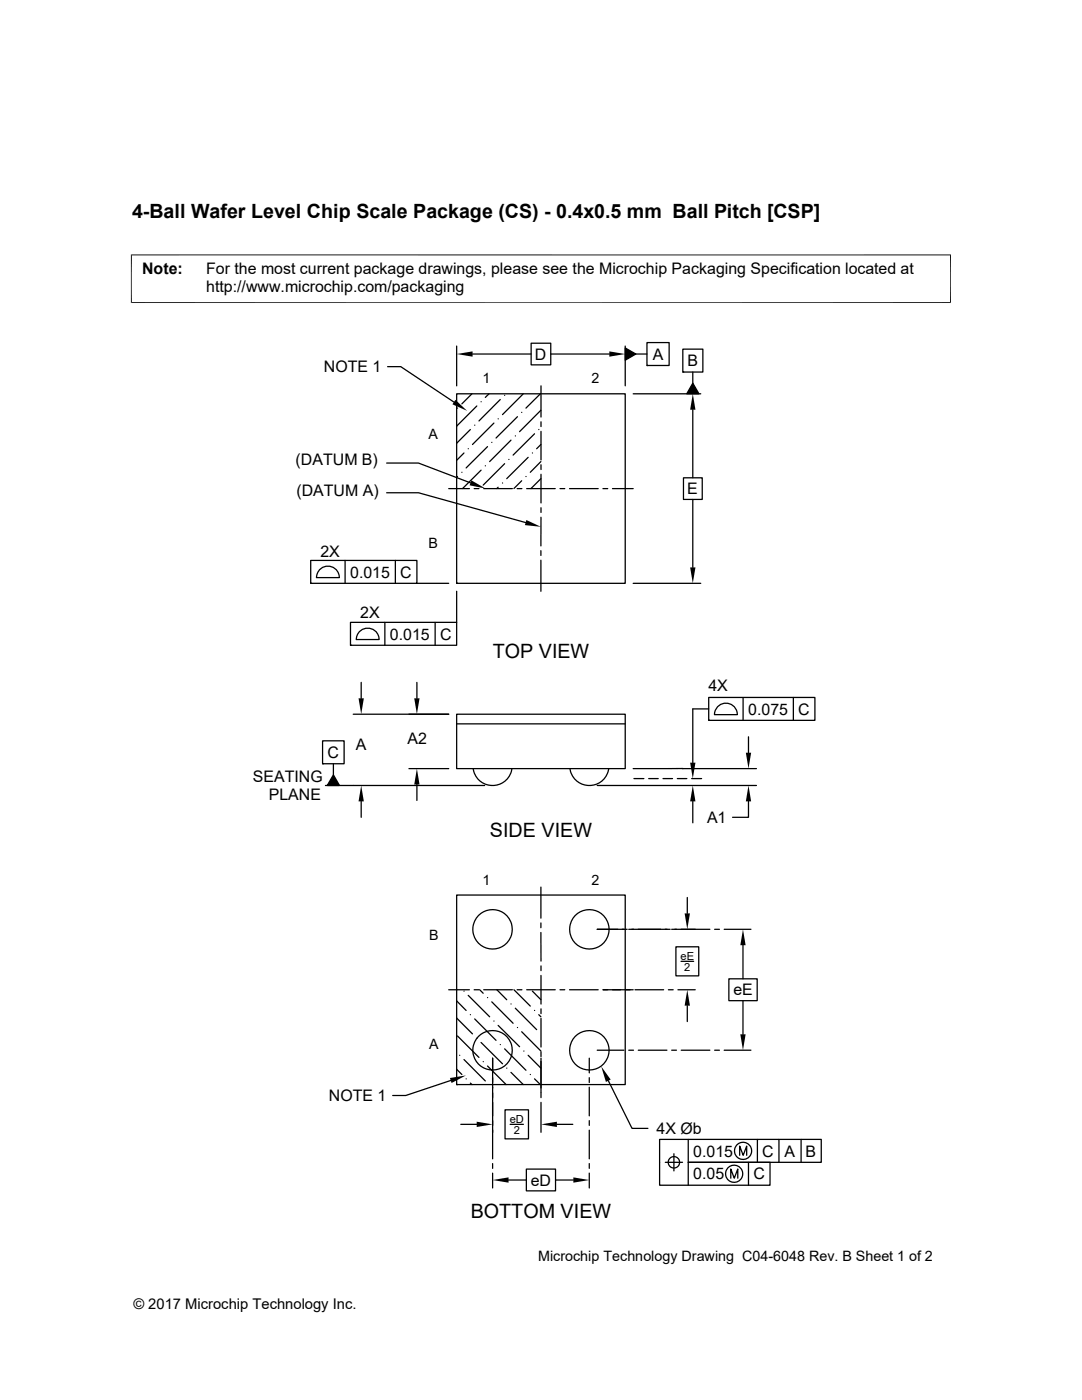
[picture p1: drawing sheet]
<svg xmlns="http://www.w3.org/2000/svg" width="216mm" height="279mm" viewBox="0 0 216 279" stroke-linecap="round" stroke-linejoin="round" font-family="sans-serif">
<g fill="none" stroke="#000" stroke-width=".25">
<path d="M77.3 73.2h2.7l10.6 7M91.1 78.6h33.7v37.8h-33.7zM91.1 69.1v7.9M94.2 78.6l-2 2M94.3 70.7h11.7M97.6 78.6l-.8 .7M99.8 79.7l-4.2 4.3M100.7 78.9h.1M104.4 78.6l-4.1 4.1M106 68.5h3.9v4.3h-3.9zM107.8 78.6l-2.9 2.8M107.9 77v6.2"/>
<path d="M109.9 70.7h11.7M124.8 69.1v7.9M124.8 69.4l2.1 1.3-2.1 1.2zM126.3 78.6h13.5M126.9 70.7h2.2M129.1 68.4h4.4v4.5h-4.4zM129.1 72.9h.1M136.2 69.7h4.1v4.6h-4.1zM136.2 74.3h.1M138.2 76.5l1.3 2.1h-2.5zM138.2 74.3v2.2M77.2 98.3h6.3l21.4 6"/>
<path d="M77.2 92.4h6.3l10.4 4M89.5 97.5h4.2M91.3 95.1l-.2 .2M91.3 81.4h.1M92.2 94.3h.1M92.6 90.4l-1.5 1.5M93.4 89.6h.1M93.9 85.7l-2.8 2.8M94.6 97.5h1M94.7 84.9h.1M95.1 81l-4 4M96 93.8l-3.7 3.7"/>
<path d="M96 80.2h.1M96.5 97.5h5.7M96.8 93h.1M97.3 89.1l-4.3 4.3M98.1 88.3h.1M98.6 84.4l-4.3 4.3M99.4 97.2l-.3 .3M99.4 83.6h.1M100.3 96.4h.1M100.7 92.5l-4.3 4.3M101.5 91.7h.1M102 87.8l-4.3 4.3"/>
<path d="M102.8 87h.1M103.2 97.5h.9M103.3 83.2l-4.3 4.2M104.1 95.9l-1.5 1.6M104.1 82.3h.1M104.9 95.1h.1M105.1 97.5h5.7M105.4 91.3l-4.3 4.2M106.2 90.4h.1M106.7 86.6l-4.3 4.2M107.5 85.7h.1M107.9 92.1l-2.1 2.2"/>
<path d="M107.9 88.7l-.8 .9M107.9 95.5l-1.9 2M107.9 81.9l-4.2 4.2M107.9 84.2v.9M107.9 86.1v5.7M107.9 92.8v.9M107.9 94.7v5.7M111.7 97.5h1M113.6 97.5h5.8M120.3 97.5h1M122.2 97.5h4.1M136.4 95.4h3.7v4.3h-3.7z"/>
<path d="M138.2 81.8v13.6M138.2 99.7v13.5M62 111.8h21.2v4.6h-21.2zM62 116.4h.1M63.9 113.6a2.28 2.28 0 0 1 2.5-.4 2.28 2.28 0 0 1 1.3 2.1h-4.6l.4-1.2zM68.9 111.8v4.6M78.9 111.8v4.6M83.2 116.4h6.3M91.1 116.4h.1M91.1 118v6.2M107.9 109.9v.9M107.9 111.8v6.2"/>
<path d="M107.9 101.3v1M107.9 103.2v5.7M126.3 116.4h13.5M69.9 124.2h21.2v4.6h-21.2zM69.9 128.8h.1M71.9 125.9a2.28 2.28 0 0 1 2.4-.3 2.28 2.28 0 0 1 1.3 2h-4.5l.3-1.1zM72.1 136.2v3.2M76.8 124.2v4.6M83.2 136.2v3.2M86.8 124.2v4.6M141.4 139.2h21.2v4.6h-21.2zM148.3 139.2v4.6"/>
<path d="M158.3 139.2v4.6M64.4 147.8h4.3v4.6h-4.3zM64.4 152.4h.1M66.5 152.4v2.2M66.5 154.6l1.2 2.2h-2.4zM70.5 142.5h19M72.1 159.9v3.2M81.6 153.4h7.9M83.2 156.6v3.1M91.1 142.5h33.7v10.9h-33.7zM91.1 144.5h33.7M94.4 153.4a3.9 3.9 0 0 0 3.9 3.4 3.9 3.9 0 0 0 3.9-3.4"/>
<path d="M96.7 156.8h-31.8M113.7 153.4a3.9 3.9 0 0 0 3.9 3.4 3.9 3.9 0 0 0 3.9-3.4M119.2 156.8h31.7M126.5 155.4h2M129.4 155.4h1.9M132.3 155.4h1.9M135.1 155.4h2M136.2 153.4h14.7M136.3 153.4h-10M138 155.4h2M138.2 159.9v4.3M141.4 143.8h.1"/>
<path d="M141.4 141.5h-3.2v10.7M143.4 140.9a2.28 2.28 0 0 1 2.4-.4 2.28 2.28 0 0 1 1.3 2.1h-4.5l.3-1.2zM149.4 159.9v3.2h-3.2M149.4 147v3.2M91.1 178.6h33.7v37.9h-33.7zM107.9 177v6.2M137.1 179.1v3.2M89.5 197.5h4.2M91.1 199.7l1.9 2M92.6 197.8h.1M93.4 198.6l4.3 4.3M94.6 197.5h1"/>
<path d="M95.7 197.5l.7 .7M96.5 197.5h5.7M97.3 199.1h.1M98.1 199.9l4.3 4.3M99.1 197.5l2 2M102.6 197.5l3.2 3.3M103.2 197.5h.9M105.1 197.5h5.7M106.2 197.8l1.7 1.7M107.9 186.1v5.7M107.9 184.2v.9M107.9 192.8v.9"/>
<path d="M107.9 194.7v5.7M111.7 197.5h1M113.6 197.5h5.8M119.2 185.5h5.9M120.3 197.5h6M125.5 185.5h8.2M126.7 197.5h5.7M133.4 197.5h.9M134 185.5h7.6M134.9 189h4.5v5.8h-4.5zM135.3 197.5h3.4M135.9 191.9h2.5"/>
<path d="M142.6 185.5h1M144.5 185.5h5.3M145.4 195.3h5.7v4.4h-5.7zM148.3 188.6v6.7M148.3 199.7v6.7M90 215.6l-9 3h-2.6M91.1 216.5h.1M91.1 213.4l1.1 1M91.1 203.2l3.2 3.1M91.3 206.8l4.3 4.2M91.7 210.6h.1M92.6 211.5l4.2 4.2"/>
<path d="M93 215.3h.1M93.9 216.2l.3 .3M93.9 202.5h.1M94.7 203.3l4.3 4.3M95.1 207.2h.1M96 208l4.3 4.3M96.4 211.9h.1M97.3 212.7l3.7 3.8M98.3 211.2v20.1M98.6 203.8h.1M99.4 204.6l4.3 4.3M99.8 208.5h.1"/>
<path d="M100.7 209.3l4.2 4.3M101.1 213.2h.1M102 214l2.4 2.5M102 200.4h.1M102.8 201.2l4.3 4.3M103.3 205.1h.1M104.1 205.9l3.8 3.9M104.5 209.8h.1M105.4 210.6l2.5 2.6M105.8 214.4h.1M106.7 215.3l1.1 1.2M106.7 201.7h.1"/>
<path d="M107.5 202.5l.4 .4M107.9 201.3v1M107.9 203.2v5.8M107.9 209.9v1M107.9 211.2v6.8M107.9 218.1v1M117.6 211.2v2.9M117.6 215.1v.9M117.6 217v5.7M119.2 209.6h5.3M121.4 215.7l4.7 9.5h3.2M125.5 209.6h.9"/>
<path d="M127.4 209.6h5.7M134 209.6h1M135.9 209.6h5.7M137.1 200.7v3.2M142.6 209.6h1M144.5 209.6h5.3M91.9 224.4h3.2M98.3 232.2v1M98.3 234.1v3M100.8 221.5h4.7v5.8h-4.7zM101.5 235.5h3.5M101.8 224.4h2.6"/>
<path d="M105 233.3h5.8v4.4h-5.8zM107.9 220v6M110.8 235.5h3.6M111.1 224.4h3.2M117.6 223.6v1M117.6 225.6v5.7M117.6 232.2v1M117.6 234.1v3M132.8 232h3.4M134.5 230.3v3.4M137.3 227.4v4.6h16.3v4.5h-22v-9.1h32.3v4.6h-26.6v4.5M145.8 235.1v-1.8l.7 1.8 .7-1.8v1.8"/>
<path d="M147.6 230.6v-1.9l.7 1.9 .7-1.9v1.9M149.4 232v4.5M151.1 227.4v4.6M155.4 227.4v4.6M159.9 227.4v4.6"/>
<circle cx="98.3" cy="185.5" r="3.9"/>
<circle cx="117.6" cy="185.5" r="3.9"/>
<circle cx="98.3" cy="209.6" r="3.9"/>
<circle cx="117.6" cy="209.6" r="3.9"/>
<circle cx="134.5" cy="232" r="1.14"/>
<circle cx="146.5" cy="234.3" r="1.72"/>
<circle cx="148.3" cy="229.7" r="1.72"/>
</g>
<g fill="#000">
<path d="M90.9 79.8l2.3 2.2-2.9-1.3zM91.1 70.7l3.2-.6v1.1zM121.6 70.1l3.2 .6-3.2 .5zM124.8 69.4l2.1 1.3-2.1 1.2zM138.2 76.5l1.3 2.1h-2.5zM94.1 95.9l2.8 1.6-3.2-.6zM138.2 78.6l.6 3.2h-1.1zM105 103.8l2.9 1.3-3.2-.3zM137.7 113.2h1.1l-.6 3.2zM71.5 139.4h1.1l-.5 3.1zM82.7 139.4h1l-.5 3.1zM66.5 154.6l1.2 2.2h-2.4z"/>
<path d="M72.1 156.8l.5 3.1h-1.1zM83.2 153.4l.5 3.2h-1zM138.2 156.8l.6 3.1h-1.1zM137.7 152.2h1.1l-.6 3.2zM148.8 150.2h1.1l-.5 3.2zM149.4 156.8l.5 3.1h-1.1zM136.6 182.3h1.1l-.6 3.2zM148.3 185.5l.5 3.1h-1.1zM89.8 215.1l3.2-.5-2.9 1.5zM120 212.8l1.9 2.7-1 .4zM137.1 197.5l.6 3.2h-1.1zM147.7 206.4h1.1l-.5 3.2z"/>
<path d="M95.1 223.9l3.2 .5-3.2 .5zM98.3 235.5l3.2-.5v1zM107.9 224.4l3.2-.5v1zM114.4 235l3.2 .5-3.2 .5z"/>
</g>
<path d="M26.1 50.9h163.7M26.2 50.8v9.7M189.7 50.8v9.7M26.1 60.4h163.7" fill="none" stroke="#000" stroke-width=".2"/>
<g font-size="3.9">
<text x="26.4" y="43.5">4-Ball Wafer Level Chip Scale Package (CS) - 0.4x0.5 mm Ball Pitch [CSP]</text>
<text x="98.3" y="131.3">TOP VIEW</text>
<text x="97.8" y="167">SIDE VIEW</text>
<text x="93.9" y="243">BOTTOM VIEW</text>
</g>
<g font-size="3.2">
<text x="28.4" y="54.6">Note:</text>
<text x="41.1" y="54.6">For the most current package drawings, please see the Microchip Packaging Specification located at</text>
<text x="41.1" y="58.3">http://www.microchip.com/packaging</text>
<text x="106.7" y="71.8">D</text>
<text x="130.2" y="71.8">A</text>
<text x="64.6" y="74.3">NOTE 1</text>
<text x="137.2" y="73.1">B</text>
<text x="59" y="92.9">(DATUM B)</text>
<text x="59.1" y="98.9">(DATUM A)</text>
<text x="137.1" y="98.7">E</text>
<text x="63.9" y="111.1">2X</text>
<text x="69.9" y="115.3">0.015</text>
<text x="79.9" y="115.3">C</text>
<text x="71.9" y="123.4">2X</text>
<text x="77.8" y="127.6">0.015</text>
<text x="87.8" y="127.6">C</text>
<text x="141.4" y="137.8">4X</text>
<text x="149.3" y="142.6">0.075</text>
<text x="159.3" y="142.6">C</text>
<text x="71" y="149.6">A</text>
<text x="81.3" y="148.4">A2</text>
<text x="65.3" y="151.3">C</text>
<text x="50.5" y="156.1">SEATING</text>
<text x="53.7" y="159.7">PLANE</text>
<text x="141.1" y="164.3">A1</text>
<text x="146.3" y="198.6">eE</text>
<text x="65.6" y="219.8">NOTE 1</text>
<text x="131" y="226.3">4X Øb</text>
<text x="138.3" y="230.8">0.015</text>
<text x="152.1" y="230.8">C</text>
<text x="156.6" y="230.8">A</text>
<text x="160.8" y="230.8">B</text>
<text x="105.9" y="236.6">eD</text>
<text x="138.3" y="235.4">0.05</text>
<text x="150.3" y="235.4">C</text>
</g>
<g font-size="2.9">
<text x="107.4" y="251.7">Microchip Technology Drawing C04-6048 Rev. B Sheet 1 of 2</text>
<text x="26.6" y="261.3">© 2017 Microchip Technology Inc.</text>
</g>
<g font-size="2.8">
<text x="96.3" y="76.4">1</text>
<text x="118" y="76.4">2</text>
<text x="85.5" y="87.7">A</text>
<text x="85.5" y="109.4">B</text>
<text x="96.3" y="176.5">1</text>
<text x="118" y="176.5">2</text>
<text x="85.6" y="187.7">B</text>
<text x="85.6" y="209.4">A</text>
</g>
<g font-size="2.2">
<text x="135.8" y="191.6">eE</text>
<text x="136.5" y="193.7">2</text>
<text x="101.7" y="224.1">eD</text>
<text x="102.5" y="226.3">2</text>
</g>
</svg>
